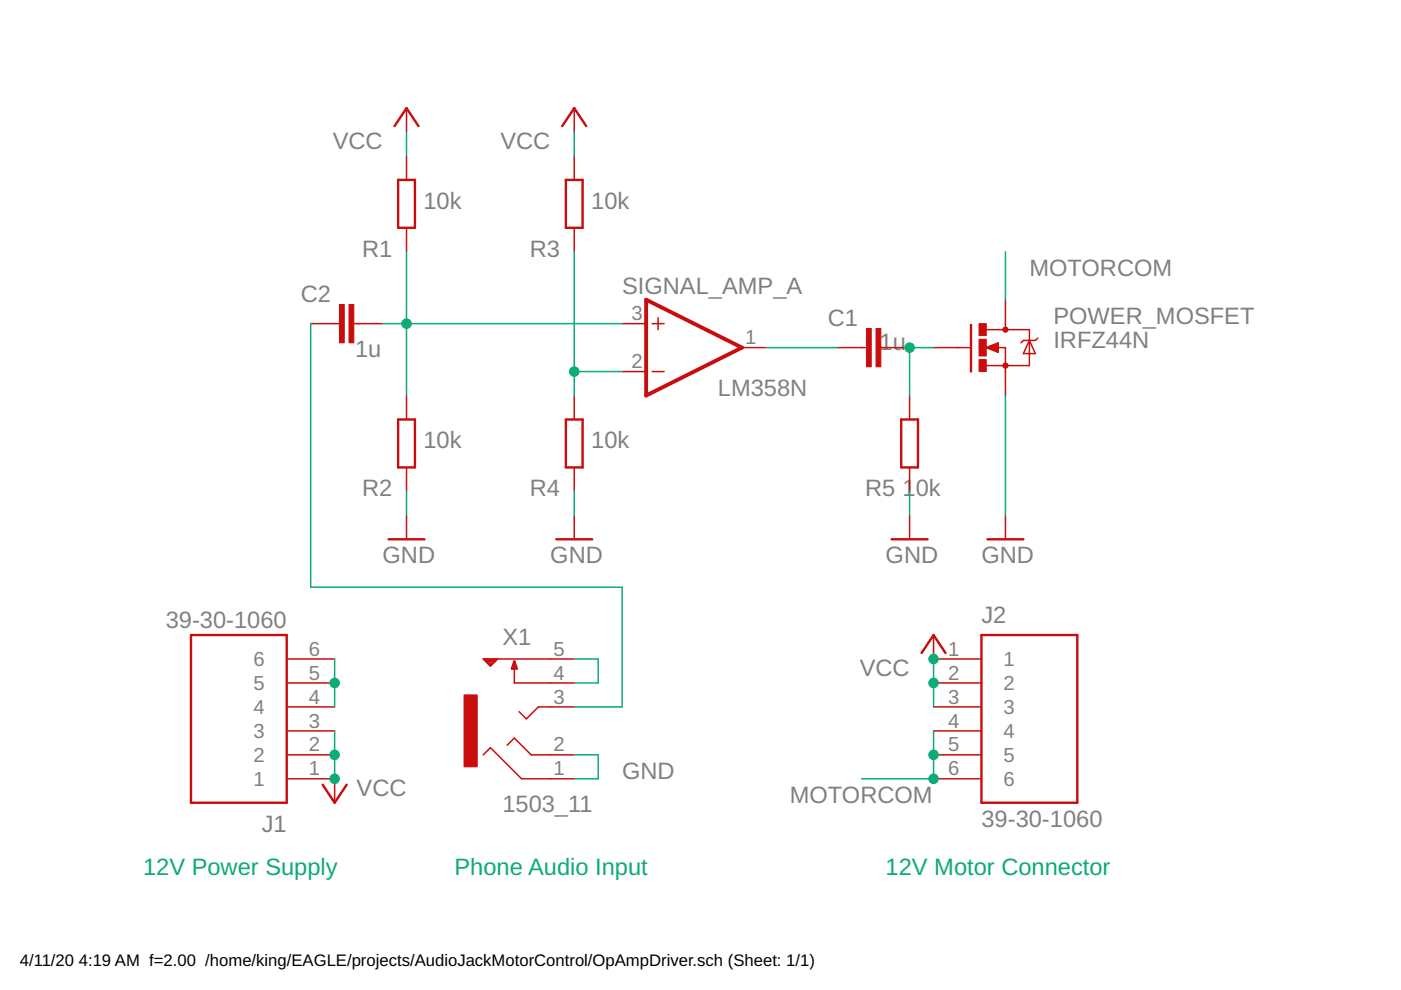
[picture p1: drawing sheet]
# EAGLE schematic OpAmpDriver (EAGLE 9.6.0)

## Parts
C1  1u  C-EU025-025X050  [C025-025X050]
C2  1u  C-EU025-025X050  [C025-025X050]
J1  39-30-1060  [MOLEX_39-30-1060]
J2  39-30-1060  [MOLEX_39-30-1060]
POWER_MOSFET  IRFZ44N  [TO-220]
R1  10k  R-EU_0204/7  [0204/7]
R2  10k  R-EU_0204/7  [0204/7]
R3  10k  R-EU_0204/7  [0204/7]
R4  10k  R-EU_0204/7  [0204/7]
R5  10k  R-EU_0204/7  [0204/7]
SIGNAL_AMP_  LM358N  [DIL08]
X1  1503_11  [1503_11]

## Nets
GND: POWER_MOSFET.3(S) R2.1 R4.1 R5.1 X1.1 X1.2
MOTORCOM: J2.4 J2.5 J2.6 POWER_MOSFET.2(D)
N$1: C2.2 R1.1 R2.2 SIGNAL_AMP_.3(A:+IN)
N$2: R3.1 R4.2 SIGNAL_AMP_.2(A:-IN)
N$3: C1.1 SIGNAL_AMP_.1(A:OUT)
N$4: C1.2 POWER_MOSFET.1(G) R5.2
N$6: X1.4 X1.5
N$7: C2.1 X1.3
N$9: J1.4 J1.5 J1.6
VCC: J1.1 J1.2 J1.3 J2.1 J2.2 J2.3 R1.2 R3.2
Unconnected: SIGNAL_AMP_.5(B:+IN) SIGNAL_AMP_.6(B:-IN) SIGNAL_AMP_.7(B:OUT)

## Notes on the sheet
- 12V Power Supply | Phone Audio Input | 12V Motor Connector

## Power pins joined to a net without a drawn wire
V+: SIGNAL_AMP_.8(P:V+)
V-: SIGNAL_AMP_.4(P:V-)
